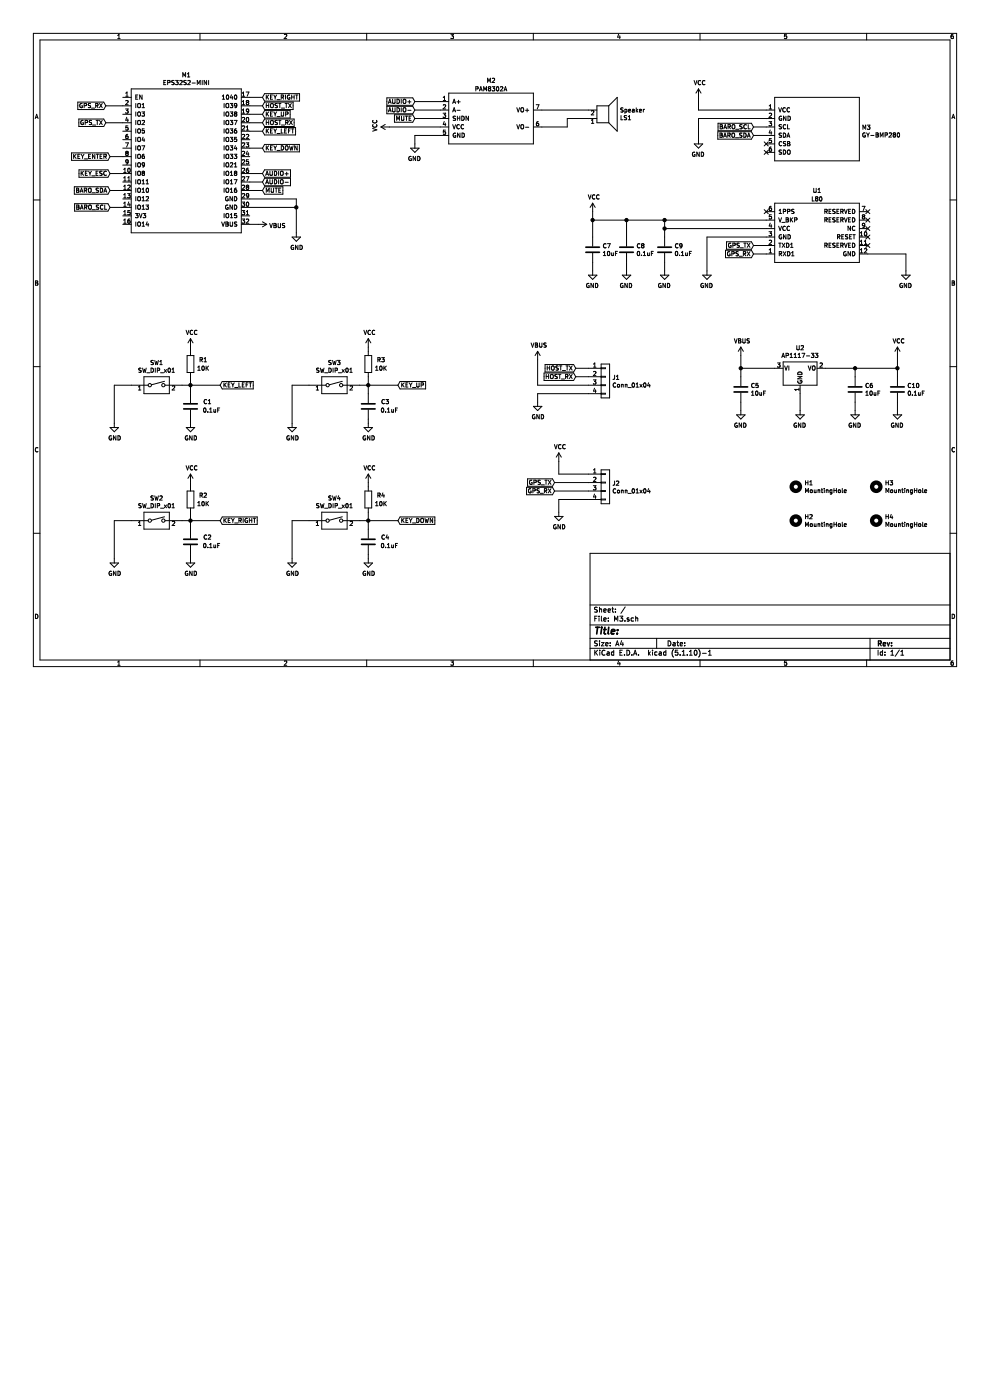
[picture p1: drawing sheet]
EESchema Schematic File Version 4
EELAYER 30 0
EELAYER END
$Descr A4 11693 8268
encoding utf-8
Sheet 1 1
Title ""
Date ""
Rev ""
Comp ""
Comment1 ""
Comment2 ""
Comment3 ""
Comment4 ""
$EndDescr
$Comp
L M3:EPS32S2-MINI M1
U 1 1
P 2200 1900
F 0 "M1" H 2200 2915 50  0000 C CNN
F 1 "EPS32S2-MINI" H 2200 2824 50  0000 C CNN
F 2 "M3:ESP32S2-MINI" H 2200 1900 50  0001 C CNN
F 3 "" H 2200 1900 50  0001 C CNN
	1    2200 1900
	1    0    0    -1  
$EndComp
$Comp
L M3:GY-BMP280 M3
U 1 1
P 9650 1550
F 0 "M3" H 10178 1596 50  0000 L CNN
F 1 "GY-BMP280" H 10178 1505 50  0000 L CNN
F 2 "M3:GY-BMP280" H 9650 1550 50  0001 C CNN
F 3 "" H 9650 1550 50  0001 C CNN
	1    9650 1550
	1    0    0    -1  
$EndComp
$Comp
L M3:L80 U1
U 1 1
P 9650 2750
F 0 "U1" H 9650 3250 50  0000 C CNN
F 1 "L80" H 9650 3150 50  0000 C CNN
F 2 "M3:L80" H 9650 2750 50  0001 C CNN
F 3 "" H 9650 2750 50  0001 C CNN
	1    9650 2750
	-1   0    0    -1  
$EndComp
$Comp
L M3:PAM8302A M2
U 1 1
P 5800 1400
F 0 "M2" H 5800 1850 50  0000 C CNN
F 1 "PAM8302A" H 5800 1750 50  0000 C CNN
F 2 "M3:PAM8302A" H 5800 1400 50  0001 C CNN
F 3 "" H 5800 1400 50  0001 C CNN
	1    5800 1400
	1    0    0    -1  
$EndComp
$Comp
L Device:Speaker LS1
U 1 1
P 7150 1400
F 0 "LS1" H 7320 1396 50  0000 L CNN
F 1 "Speaker" H 7320 1305 50  0000 L CNN
F 2 "M3:ROUND-SPEKAER" H 7150 1200 50  0001 C CNN
F 3 "~" H 7140 1350 50  0001 C CNN
	1    7150 1400
	1    0    0    1   
$EndComp
$Comp
L Switch:SW_DIP_x01 SW1
U 1 1
P 1850 4550
F 0 "SW1" H 1850 4817 50  0000 C CNN
F 1 "SW_DIP_x01" H 1850 4726 50  0000 C CNN
F 2 "Button_Switch_THT:SW_PUSH_6mm" H 1850 4550 50  0001 C CNN
F 3 "~" H 1850 4550 50  0001 C CNN
	1    1850 4550
	1    0    0    -1  
$EndComp
Wire Wire Line
	6950 4550 6350 4550
Wire Wire Line
	6350 4550 6350 4250
Wire Wire Line
	6950 4350 6800 4350
Wire Wire Line
	6350 4650 6350 4750
$Comp
L power:GND #PWR0101
U 1 1
P 6350 4750
F 0 "#PWR0101" H 6350 4500 50  0001 C CNN
F 1 "GND" H 6355 4577 50  0000 C CNN
F 2 "" H 6350 4750 50  0001 C CNN
F 3 "" H 6350 4750 50  0001 C CNN
	1    6350 4750
	1    0    0    -1  
$EndComp
$Comp
L power:VBUS #PWR0102
U 1 1
P 6350 4250
F 0 "#PWR0102" H 6350 4100 50  0001 C CNN
F 1 "VBUS" H 6365 4423 50  0000 C CNN
F 2 "" H 6350 4250 50  0001 C CNN
F 3 "" H 6350 4250 50  0001 C CNN
	1    6350 4250
	1    0    0    -1  
$EndComp
Wire Wire Line
	3500 2450 2950 2450
Wire Wire Line
	3500 2350 3500 2450
Wire Wire Line
	2950 2350 3500 2350
Wire Wire Line
	3500 2450 3500 2750
Connection ~ 3500 2450
Wire Wire Line
	2950 2650 3050 2650
$Comp
L power:VBUS #PWR0103
U 1 1
P 3050 2650
F 0 "#PWR0103" H 3050 2500 50  0001 C CNN
F 1 "VBUS" V 3065 2778 50  0000 L CNN
F 2 "" H 3050 2650 50  0001 C CNN
F 3 "" H 3050 2650 50  0001 C CNN
	1    3050 2650
	0    1    1    0   
$EndComp
$Comp
L power:GND #PWR0104
U 1 1
P 3500 2750
F 0 "#PWR0104" H 3500 2500 50  0001 C CNN
F 1 "GND" H 3505 2577 50  0000 C CNN
F 2 "" H 3500 2750 50  0001 C CNN
F 3 "" H 3500 2750 50  0001 C CNN
	1    3500 2750
	1    0    0    -1  
$EndComp
Wire Wire Line
	6400 1300 6950 1300
Wire Wire Line
	6400 1500 6700 1500
Wire Wire Line
	6700 1500 6700 1400
Wire Wire Line
	6700 1400 6950 1400
Wire Wire Line
	5200 1600 4900 1600
Wire Wire Line
	4900 1600 4900 1700
Wire Wire Line
	5200 1500 4600 1500
Wire Wire Line
	5200 1400 4900 1400
Wire Wire Line
	5200 1300 4900 1300
Wire Wire Line
	5200 1200 4900 1200
Text GLabel 4900 1200 0    50   Input ~ 0
AUDIO+
Text GLabel 4900 1300 0    50   Input ~ 0
AUDIO-
Text GLabel 4900 1400 0    50   Input ~ 0
MUTE
Wire Wire Line
	9050 2600 7850 2600
Wire Wire Line
	9050 2800 8350 2800
Wire Wire Line
	8350 2800 8350 3200
Wire Wire Line
	9050 2700 7850 2700
Wire Wire Line
	7850 2700 7850 2600
Connection ~ 7850 2600
Wire Wire Line
	9050 2900 8900 2900
Wire Wire Line
	9050 3000 8900 3000
Text GLabel 8900 2900 0    50   Input ~ 0
GPS_TX
Text GLabel 8900 3000 0    50   Input ~ 0
GPS_RX
Wire Wire Line
	10250 3000 10700 3000
Wire Wire Line
	10700 3000 10700 3200
$Comp
L power:GND #PWR0107
U 1 1
P 10700 3200
F 0 "#PWR0107" H 10700 2950 50  0001 C CNN
F 1 "GND" H 10705 3027 50  0000 C CNN
F 2 "" H 10700 3200 50  0001 C CNN
F 3 "" H 10700 3200 50  0001 C CNN
	1    10700 3200
	-1   0    0    -1  
$EndComp
$Comp
L power:GND #PWR0108
U 1 1
P 8350 3200
F 0 "#PWR0108" H 8350 2950 50  0001 C CNN
F 1 "GND" H 8355 3027 50  0000 C CNN
F 2 "" H 8350 3200 50  0001 C CNN
F 3 "" H 8350 3200 50  0001 C CNN
	1    8350 3200
	-1   0    0    -1  
$EndComp
$Comp
L Device:C C9
U 1 1
P 7850 2950
F 0 "C9" H 7965 2996 50  0000 L CNN
F 1 "0.1uF" H 7965 2905 50  0000 L CNN
F 2 "Capacitor_SMD:C_0603_1608Metric" H 7888 2800 50  0001 C CNN
F 3 "~" H 7850 2950 50  0001 C CNN
	1    7850 2950
	1    0    0    -1  
$EndComp
$Comp
L Device:C C8
U 1 1
P 7400 2950
F 0 "C8" H 7515 2996 50  0000 L CNN
F 1 "0.1uF" H 7515 2905 50  0000 L CNN
F 2 "Capacitor_SMD:C_0603_1608Metric" H 7438 2800 50  0001 C CNN
F 3 "~" H 7400 2950 50  0001 C CNN
	1    7400 2950
	1    0    0    -1  
$EndComp
$Comp
L Device:C C7
U 1 1
P 7000 2950
F 0 "C7" H 7115 2996 50  0000 L CNN
F 1 "10uF" H 7115 2905 50  0000 L CNN
F 2 "Capacitor_SMD:C_0603_1608Metric" H 7038 2800 50  0001 C CNN
F 3 "~" H 7000 2950 50  0001 C CNN
	1    7000 2950
	1    0    0    -1  
$EndComp
Wire Wire Line
	7000 2600 7000 2800
Wire Wire Line
	7000 2600 7400 2600
Wire Wire Line
	7400 2800 7400 2600
Connection ~ 7400 2600
Wire Wire Line
	7400 2600 7850 2600
Wire Wire Line
	7850 2800 7850 2700
Connection ~ 7850 2700
$Comp
L power:GND #PWR0109
U 1 1
P 7850 3200
F 0 "#PWR0109" H 7850 2950 50  0001 C CNN
F 1 "GND" H 7855 3027 50  0000 C CNN
F 2 "" H 7850 3200 50  0001 C CNN
F 3 "" H 7850 3200 50  0001 C CNN
	1    7850 3200
	-1   0    0    -1  
$EndComp
$Comp
L power:GND #PWR0110
U 1 1
P 7400 3200
F 0 "#PWR0110" H 7400 2950 50  0001 C CNN
F 1 "GND" H 7405 3027 50  0000 C CNN
F 2 "" H 7400 3200 50  0001 C CNN
F 3 "" H 7400 3200 50  0001 C CNN
	1    7400 3200
	-1   0    0    -1  
$EndComp
$Comp
L power:GND #PWR0111
U 1 1
P 7000 3200
F 0 "#PWR0111" H 7000 2950 50  0001 C CNN
F 1 "GND" H 7005 3027 50  0000 C CNN
F 2 "" H 7000 3200 50  0001 C CNN
F 3 "" H 7000 3200 50  0001 C CNN
	1    7000 3200
	-1   0    0    -1  
$EndComp
Wire Wire Line
	7000 3100 7000 3200
Wire Wire Line
	7400 3100 7400 3200
Wire Wire Line
	7850 3100 7850 3200
$Comp
L power:GND #PWR0112
U 1 1
P 4900 1700
F 0 "#PWR0112" H 4900 1450 50  0001 C CNN
F 1 "GND" H 4905 1527 50  0000 C CNN
F 2 "" H 4900 1700 50  0001 C CNN
F 3 "" H 4900 1700 50  0001 C CNN
	1    4900 1700
	-1   0    0    -1  
$EndComp
Text GLabel 6800 4350 0    50   Input ~ 0
HOST_TX
Text GLabel 6800 4450 0    50   Input ~ 0
HOST_RX
Wire Wire Line
	8250 1300 8250 1150
Wire Wire Line
	9050 1400 8250 1400
Wire Wire Line
	8250 1400 8250 1650
Wire Wire Line
	9050 1500 8900 1500
Wire Wire Line
	9050 1600 8900 1600
Text GLabel 8900 1500 0    50   Input ~ 0
BARO_SCL
Text GLabel 8900 1600 0    50   Input ~ 0
BARO_SDA
NoConn ~ 9050 1700
NoConn ~ 9050 1800
NoConn ~ 9050 2500
NoConn ~ 10250 2500
NoConn ~ 10250 2600
NoConn ~ 10250 2700
NoConn ~ 10250 2800
NoConn ~ 10250 2900
Wire Wire Line
	8250 1300 9050 1300
$Comp
L power:GND #PWR0114
U 1 1
P 8250 1650
F 0 "#PWR0114" H 8250 1400 50  0001 C CNN
F 1 "GND" H 8255 1477 50  0000 C CNN
F 2 "" H 8250 1650 50  0001 C CNN
F 3 "" H 8250 1650 50  0001 C CNN
	1    8250 1650
	-1   0    0    -1  
$EndComp
$Comp
L Device:R R1
U 1 1
P 2250 4300
F 0 "R1" H 2400 4350 50  0000 C CNN
F 1 "10K" H 2400 4250 50  0000 C CNN
F 2 "Resistor_SMD:R_0603_1608Metric" V 2180 4300 50  0001 C CNN
F 3 "~" H 2250 4300 50  0001 C CNN
	1    2250 4300
	1    0    0    -1  
$EndComp
$Comp
L Device:C C1
U 1 1
P 2250 4800
F 0 "C1" H 2050 4750 50  0000 C CNN
F 1 "0.1uF" H 2000 4850 50  0000 C CNN
F 2 "Capacitor_SMD:C_0603_1608Metric" H 2288 4650 50  0001 C CNN
F 3 "~" H 2250 4800 50  0001 C CNN
	1    2250 4800
	-1   0    0    1   
$EndComp
Wire Wire Line
	2150 4550 2250 4550
Wire Wire Line
	2250 4650 2250 4550
Connection ~ 2250 4550
Wire Wire Line
	2250 4550 2250 4450
Wire Wire Line
	1550 4550 1350 4550
Wire Wire Line
	1350 4550 1350 5000
$Comp
L power:GND #PWR0115
U 1 1
P 1350 5000
F 0 "#PWR0115" H 1350 4750 50  0001 C CNN
F 1 "GND" H 1355 4827 50  0000 C CNN
F 2 "" H 1350 5000 50  0001 C CNN
F 3 "" H 1350 5000 50  0001 C CNN
	1    1350 5000
	1    0    0    -1  
$EndComp
Wire Wire Line
	2250 4950 2250 5000
$Comp
L power:GND #PWR0116
U 1 1
P 2250 5000
F 0 "#PWR0116" H 2250 4750 50  0001 C CNN
F 1 "GND" H 2255 4827 50  0000 C CNN
F 2 "" H 2250 5000 50  0001 C CNN
F 3 "" H 2250 5000 50  0001 C CNN
	1    2250 5000
	1    0    0    -1  
$EndComp
Wire Wire Line
	2250 4150 2250 4100
$Comp
L power:VCC #PWR0117
U 1 1
P 2250 4100
F 0 "#PWR0117" H 2250 3950 50  0001 C CNN
F 1 "VCC" H 2265 4273 50  0000 C CNN
F 2 "" H 2250 4100 50  0001 C CNN
F 3 "" H 2250 4100 50  0001 C CNN
	1    2250 4100
	1    0    0    -1  
$EndComp
Wire Wire Line
	2250 4550 2600 4550
Text GLabel 2600 4550 2    50   Input ~ 0
KEY_LEFT
$Comp
L Switch:SW_DIP_x01 SW2
U 1 1
P 1850 6150
F 0 "SW2" H 1850 6417 50  0000 C CNN
F 1 "SW_DIP_x01" H 1850 6326 50  0000 C CNN
F 2 "Button_Switch_THT:SW_PUSH_6mm" H 1850 6150 50  0001 C CNN
F 3 "~" H 1850 6150 50  0001 C CNN
	1    1850 6150
	1    0    0    -1  
$EndComp
$Comp
L Device:R R2
U 1 1
P 2250 5900
F 0 "R2" H 2400 5950 50  0000 C CNN
F 1 "10K" H 2400 5850 50  0000 C CNN
F 2 "Resistor_SMD:R_0603_1608Metric" V 2180 5900 50  0001 C CNN
F 3 "~" H 2250 5900 50  0001 C CNN
	1    2250 5900
	1    0    0    -1  
$EndComp
$Comp
L Device:C C2
U 1 1
P 2250 6400
F 0 "C2" H 2050 6350 50  0000 C CNN
F 1 "0.1uF" H 2000 6450 50  0000 C CNN
F 2 "Capacitor_SMD:C_0603_1608Metric" H 2288 6250 50  0001 C CNN
F 3 "~" H 2250 6400 50  0001 C CNN
	1    2250 6400
	-1   0    0    1   
$EndComp
Wire Wire Line
	2150 6150 2250 6150
Wire Wire Line
	2250 6250 2250 6150
Connection ~ 2250 6150
Wire Wire Line
	2250 6150 2250 6050
Wire Wire Line
	1550 6150 1350 6150
Wire Wire Line
	1350 6150 1350 6600
$Comp
L power:GND #PWR0118
U 1 1
P 1350 6600
F 0 "#PWR0118" H 1350 6350 50  0001 C CNN
F 1 "GND" H 1355 6427 50  0000 C CNN
F 2 "" H 1350 6600 50  0001 C CNN
F 3 "" H 1350 6600 50  0001 C CNN
	1    1350 6600
	1    0    0    -1  
$EndComp
Wire Wire Line
	2250 6550 2250 6600
$Comp
L power:GND #PWR0119
U 1 1
P 2250 6600
F 0 "#PWR0119" H 2250 6350 50  0001 C CNN
F 1 "GND" H 2255 6427 50  0000 C CNN
F 2 "" H 2250 6600 50  0001 C CNN
F 3 "" H 2250 6600 50  0001 C CNN
	1    2250 6600
	1    0    0    -1  
$EndComp
Wire Wire Line
	2250 5750 2250 5700
$Comp
L power:VCC #PWR0120
U 1 1
P 2250 5700
F 0 "#PWR0120" H 2250 5550 50  0001 C CNN
F 1 "VCC" H 2265 5873 50  0000 C CNN
F 2 "" H 2250 5700 50  0001 C CNN
F 3 "" H 2250 5700 50  0001 C CNN
	1    2250 5700
	1    0    0    -1  
$EndComp
Wire Wire Line
	2250 6150 2600 6150
Text GLabel 2600 6150 2    50   Input ~ 0
KEY_RIGHT
$Comp
L Switch:SW_DIP_x01 SW3
U 1 1
P 3950 4550
F 0 "SW3" H 3950 4817 50  0000 C CNN
F 1 "SW_DIP_x01" H 3950 4726 50  0000 C CNN
F 2 "Button_Switch_THT:SW_PUSH_6mm" H 3950 4550 50  0001 C CNN
F 3 "~" H 3950 4550 50  0001 C CNN
	1    3950 4550
	1    0    0    -1  
$EndComp
$Comp
L Device:R R3
U 1 1
P 4350 4300
F 0 "R3" H 4500 4350 50  0000 C CNN
F 1 "10K" H 4500 4250 50  0000 C CNN
F 2 "Resistor_SMD:R_0603_1608Metric" V 4280 4300 50  0001 C CNN
F 3 "~" H 4350 4300 50  0001 C CNN
	1    4350 4300
	1    0    0    -1  
$EndComp
$Comp
L Device:C C3
U 1 1
P 4350 4800
F 0 "C3" H 4150 4750 50  0000 C CNN
F 1 "0.1uF" H 4100 4850 50  0000 C CNN
F 2 "Capacitor_SMD:C_0603_1608Metric" H 4388 4650 50  0001 C CNN
F 3 "~" H 4350 4800 50  0001 C CNN
	1    4350 4800
	-1   0    0    1   
$EndComp
Wire Wire Line
	4250 4550 4350 4550
Wire Wire Line
	4350 4650 4350 4550
Connection ~ 4350 4550
Wire Wire Line
	4350 4550 4350 4450
Wire Wire Line
	3650 4550 3450 4550
Wire Wire Line
	3450 4550 3450 5000
$Comp
L power:GND #PWR0121
U 1 1
P 3450 5000
F 0 "#PWR0121" H 3450 4750 50  0001 C CNN
F 1 "GND" H 3455 4827 50  0000 C CNN
F 2 "" H 3450 5000 50  0001 C CNN
F 3 "" H 3450 5000 50  0001 C CNN
	1    3450 5000
	1    0    0    -1  
$EndComp
Wire Wire Line
	4350 4950 4350 5000
$Comp
L power:GND #PWR0122
U 1 1
P 4350 5000
F 0 "#PWR0122" H 4350 4750 50  0001 C CNN
F 1 "GND" H 4355 4827 50  0000 C CNN
F 2 "" H 4350 5000 50  0001 C CNN
F 3 "" H 4350 5000 50  0001 C CNN
	1    4350 5000
	1    0    0    -1  
$EndComp
Wire Wire Line
	4350 4150 4350 4100
$Comp
L power:VCC #PWR0123
U 1 1
P 4350 4100
F 0 "#PWR0123" H 4350 3950 50  0001 C CNN
F 1 "VCC" H 4365 4273 50  0000 C CNN
F 2 "" H 4350 4100 50  0001 C CNN
F 3 "" H 4350 4100 50  0001 C CNN
	1    4350 4100
	1    0    0    -1  
$EndComp
Wire Wire Line
	4350 4550 4700 4550
Text GLabel 4700 4550 2    50   Input ~ 0
KEY_UP
$Comp
L Switch:SW_DIP_x01 SW4
U 1 1
P 3950 6150
F 0 "SW4" H 3950 6417 50  0000 C CNN
F 1 "SW_DIP_x01" H 3950 6326 50  0000 C CNN
F 2 "Button_Switch_THT:SW_PUSH_6mm" H 3950 6150 50  0001 C CNN
F 3 "~" H 3950 6150 50  0001 C CNN
	1    3950 6150
	1    0    0    -1  
$EndComp
$Comp
L Device:R R4
U 1 1
P 4350 5900
F 0 "R4" H 4500 5950 50  0000 C CNN
F 1 "10K" H 4500 5850 50  0000 C CNN
F 2 "Resistor_SMD:R_0603_1608Metric" V 4280 5900 50  0001 C CNN
F 3 "~" H 4350 5900 50  0001 C CNN
	1    4350 5900
	1    0    0    -1  
$EndComp
$Comp
L Device:C C4
U 1 1
P 4350 6400
F 0 "C4" H 4150 6350 50  0000 C CNN
F 1 "0.1uF" H 4100 6450 50  0000 C CNN
F 2 "Capacitor_SMD:C_0603_1608Metric" H 4388 6250 50  0001 C CNN
F 3 "~" H 4350 6400 50  0001 C CNN
	1    4350 6400
	-1   0    0    1   
$EndComp
Wire Wire Line
	4250 6150 4350 6150
Wire Wire Line
	4350 6250 4350 6150
Connection ~ 4350 6150
Wire Wire Line
	4350 6150 4350 6050
Wire Wire Line
	3650 6150 3450 6150
Wire Wire Line
	3450 6150 3450 6600
$Comp
L power:GND #PWR0124
U 1 1
P 3450 6600
F 0 "#PWR0124" H 3450 6350 50  0001 C CNN
F 1 "GND" H 3455 6427 50  0000 C CNN
F 2 "" H 3450 6600 50  0001 C CNN
F 3 "" H 3450 6600 50  0001 C CNN
	1    3450 6600
	1    0    0    -1  
$EndComp
Wire Wire Line
	4350 6550 4350 6600
$Comp
L power:GND #PWR0125
U 1 1
P 4350 6600
F 0 "#PWR0125" H 4350 6350 50  0001 C CNN
F 1 "GND" H 4355 6427 50  0000 C CNN
F 2 "" H 4350 6600 50  0001 C CNN
F 3 "" H 4350 6600 50  0001 C CNN
	1    4350 6600
	1    0    0    -1  
$EndComp
Wire Wire Line
	4350 5750 4350 5700
$Comp
L power:VCC #PWR0126
U 1 1
P 4350 5700
F 0 "#PWR0126" H 4350 5550 50  0001 C CNN
F 1 "VCC" H 4365 5873 50  0000 C CNN
F 2 "" H 4350 5700 50  0001 C CNN
F 3 "" H 4350 5700 50  0001 C CNN
	1    4350 5700
	1    0    0    -1  
$EndComp
Wire Wire Line
	4350 6150 4700 6150
Text GLabel 4700 6150 2    50   Input ~ 0
KEY_DOWN
Text GLabel 3100 1450 2    50   Input ~ 0
HOST_RX
Text GLabel 3100 1250 2    50   Input ~ 0
HOST_TX
Wire Wire Line
	2950 2150 3100 2150
Text GLabel 1250 1250 0    50   Input ~ 0
GPS_RX
Text GLabel 1250 1450 0    50   Input ~ 0
GPS_TX
Wire Wire Line
	2950 2050 3100 2050
Text GLabel 3100 2150 2    50   Input ~ 0
AUDIO-
Text GLabel 3100 2050 2    50   Input ~ 0
AUDIO+
Text GLabel 3100 2250 2    50   Input ~ 0
MUTE
Wire Wire Line
	2950 1450 3100 1450
Wire Wire Line
	2950 1250 3100 1250
Wire Wire Line
	2950 2250 3100 2250
Wire Wire Line
	2950 1150 3100 1150
Wire Wire Line
	2950 1350 3100 1350
Wire Wire Line
	2950 1550 3100 1550
Wire Wire Line
	2950 1750 3100 1750
Text GLabel 3100 1150 2    50   Input ~ 0
KEY_RIGHT
Text GLabel 3100 1350 2    50   Input ~ 0
KEY_UP
Text GLabel 3100 1550 2    50   Input ~ 0
KEY_LEFT
Text GLabel 3100 1750 2    50   Input ~ 0
KEY_DOWN
Wire Wire Line
	1450 1850 1300 1850
Wire Wire Line
	1450 2050 1300 2050
Text GLabel 1300 1850 0    50   Input ~ 0
KEY_ENTER
Text GLabel 1300 2050 0    50   Input ~ 0
KEY_ESC
$Comp
L Mechanical:MountingHole H1
U 1 1
P 9400 5750
F 0 "H1" H 9500 5796 50  0000 L CNN
F 1 "MountingHole" H 9500 5705 50  0000 L CNN
F 2 "M3:M3_HOLE" H 9400 5750 50  0001 C CNN
F 3 "~" H 9400 5750 50  0001 C CNN
	1    9400 5750
	1    0    0    -1  
$EndComp
$Comp
L Mechanical:MountingHole H3
U 1 1
P 10350 5750
F 0 "H3" H 10450 5796 50  0000 L CNN
F 1 "MountingHole" H 10450 5705 50  0000 L CNN
F 2 "M3:M3_HOLE" H 10350 5750 50  0001 C CNN
F 3 "~" H 10350 5750 50  0001 C CNN
	1    10350 5750
	1    0    0    -1  
$EndComp
$Comp
L Mechanical:MountingHole H2
U 1 1
P 9400 6150
F 0 "H2" H 9500 6196 50  0000 L CNN
F 1 "MountingHole" H 9500 6105 50  0000 L CNN
F 2 "M3:M3_HOLE" H 9400 6150 50  0001 C CNN
F 3 "~" H 9400 6150 50  0001 C CNN
	1    9400 6150
	1    0    0    -1  
$EndComp
$Comp
L Mechanical:MountingHole H4
U 1 1
P 10350 6150
F 0 "H4" H 10450 6196 50  0000 L CNN
F 1 "MountingHole" H 10450 6105 50  0000 L CNN
F 2 "M3:M3_HOLE" H 10350 6150 50  0001 C CNN
F 3 "~" H 10350 6150 50  0001 C CNN
	1    10350 6150
	1    0    0    -1  
$EndComp
$Comp
L Connector_Generic:Conn_01x04 J1
U 1 1
P 7150 4450
F 0 "J1" H 7230 4442 50  0000 L CNN
F 1 "Conn_01x04" H 7230 4351 50  0000 L CNN
F 2 "Connector_Molex:Molex_KK-254_AE-6410-04A_1x04_P2.54mm_Vertical" H 7150 4450 50  0001 C CNN
F 3 "~" H 7150 4450 50  0001 C CNN
	1    7150 4450
	1    0    0    -1  
$EndComp
Wire Wire Line
	6950 4450 6800 4450
Wire Wire Line
	6350 4650 6950 4650
Wire Wire Line
	1450 2250 1300 2250
Wire Wire Line
	1450 2450 1300 2450
Text GLabel 1300 2250 0    50   Input ~ 0
BARO_SDA
Text GLabel 1300 2450 0    50   Input ~ 0
BARO_SCL
Wire Wire Line
	1250 1250 1450 1250
Wire Wire Line
	1450 1450 1250 1450
Wire Wire Line
	7000 2600 7000 2500
Connection ~ 7000 2600
$Comp
L Regulator_Linear:AP1117-33 U2
U 1 1
P 9450 4350
F 0 "U2" H 9450 4592 50  0000 C CNN
F 1 "AP1117-33" H 9450 4501 50  0000 C CNN
F 2 "Package_TO_SOT_SMD:SOT-223-3_TabPin2" H 9450 4550 50  0001 C CNN
F 3 "http://www.diodes.com/datasheets/AP1117.pdf" H 9550 4100 50  0001 C CNN
	1    9450 4350
	1    0    0    -1  
$EndComp
$Comp
L Device:C C5
U 1 1
P 8750 4600
F 0 "C5" H 8865 4646 50  0000 L CNN
F 1 "10uF" H 8865 4555 50  0000 L CNN
F 2 "Capacitor_SMD:C_0603_1608Metric" H 8788 4450 50  0001 C CNN
F 3 "~" H 8750 4600 50  0001 C CNN
	1    8750 4600
	1    0    0    -1  
$EndComp
$Comp
L Device:C C6
U 1 1
P 10100 4600
F 0 "C6" H 10215 4646 50  0000 L CNN
F 1 "10uF" H 10215 4555 50  0000 L CNN
F 2 "Capacitor_SMD:C_0603_1608Metric" H 10138 4450 50  0001 C CNN
F 3 "~" H 10100 4600 50  0001 C CNN
	1    10100 4600
	1    0    0    -1  
$EndComp
$Comp
L Device:C C10
U 1 1
P 10600 4600
F 0 "C10" H 10715 4646 50  0000 L CNN
F 1 "0.1uF" H 10715 4555 50  0000 L CNN
F 2 "Capacitor_SMD:C_0603_1608Metric" H 10638 4450 50  0001 C CNN
F 3 "~" H 10600 4600 50  0001 C CNN
	1    10600 4600
	1    0    0    -1  
$EndComp
Wire Wire Line
	9150 4350 8750 4350
Wire Wire Line
	8750 4350 8750 4200
Wire Wire Line
	8750 4450 8750 4350
Connection ~ 8750 4350
Wire Wire Line
	9750 4350 10100 4350
Wire Wire Line
	10100 4350 10100 4450
Wire Wire Line
	10100 4350 10600 4350
Wire Wire Line
	10600 4350 10600 4450
Connection ~ 10100 4350
Wire Wire Line
	8750 4750 8750 4850
Wire Wire Line
	9450 4650 9450 4850
Wire Wire Line
	10100 4750 10100 4850
Wire Wire Line
	10600 4750 10600 4850
Wire Wire Line
	10600 4350 10600 4200
Connection ~ 10600 4350
$Comp
L power:GND #PWR0106
U 1 1
P 8750 4850
F 0 "#PWR0106" H 8750 4600 50  0001 C CNN
F 1 "GND" H 8755 4677 50  0000 C CNN
F 2 "" H 8750 4850 50  0001 C CNN
F 3 "" H 8750 4850 50  0001 C CNN
	1    8750 4850
	-1   0    0    -1  
$EndComp
$Comp
L power:GND #PWR0127
U 1 1
P 9450 4850
F 0 "#PWR0127" H 9450 4600 50  0001 C CNN
F 1 "GND" H 9455 4677 50  0000 C CNN
F 2 "" H 9450 4850 50  0001 C CNN
F 3 "" H 9450 4850 50  0001 C CNN
	1    9450 4850
	-1   0    0    -1  
$EndComp
$Comp
L power:GND #PWR0128
U 1 1
P 10100 4850
F 0 "#PWR0128" H 10100 4600 50  0001 C CNN
F 1 "GND" H 10105 4677 50  0000 C CNN
F 2 "" H 10100 4850 50  0001 C CNN
F 3 "" H 10100 4850 50  0001 C CNN
	1    10100 4850
	-1   0    0    -1  
$EndComp
$Comp
L power:GND #PWR0129
U 1 1
P 10600 4850
F 0 "#PWR0129" H 10600 4600 50  0001 C CNN
F 1 "GND" H 10605 4677 50  0000 C CNN
F 2 "" H 10600 4850 50  0001 C CNN
F 3 "" H 10600 4850 50  0001 C CNN
	1    10600 4850
	-1   0    0    -1  
$EndComp
$Comp
L power:VBUS #PWR0130
U 1 1
P 8750 4200
F 0 "#PWR0130" H 8750 4050 50  0001 C CNN
F 1 "VBUS" H 8765 4373 50  0000 C CNN
F 2 "" H 8750 4200 50  0001 C CNN
F 3 "" H 8750 4200 50  0001 C CNN
	1    8750 4200
	1    0    0    -1  
$EndComp
$Comp
L power:VCC #PWR0131
U 1 1
P 7000 2500
F 0 "#PWR0131" H 7000 2350 50  0001 C CNN
F 1 "VCC" H 7015 2673 50  0000 C CNN
F 2 "" H 7000 2500 50  0001 C CNN
F 3 "" H 7000 2500 50  0001 C CNN
	1    7000 2500
	1    0    0    -1  
$EndComp
$Comp
L power:VCC #PWR0113
U 1 1
P 8250 1150
F 0 "#PWR0113" H 8250 1000 50  0001 C CNN
F 1 "VCC" H 8265 1323 50  0000 C CNN
F 2 "" H 8250 1150 50  0001 C CNN
F 3 "" H 8250 1150 50  0001 C CNN
	1    8250 1150
	1    0    0    -1  
$EndComp
$Comp
L power:VCC #PWR0132
U 1 1
P 10600 4200
F 0 "#PWR0132" H 10600 4050 50  0001 C CNN
F 1 "VCC" H 10615 4373 50  0000 C CNN
F 2 "" H 10600 4200 50  0001 C CNN
F 3 "" H 10600 4200 50  0001 C CNN
	1    10600 4200
	1    0    0    -1  
$EndComp
$Comp
L power:VCC #PWR0105
U 1 1
P 4600 1500
F 0 "#PWR0105" H 4600 1350 50  0001 C CNN
F 1 "VCC" H 4615 1673 50  0000 C CNN
F 2 "" H 4600 1500 50  0001 C CNN
F 3 "" H 4600 1500 50  0001 C CNN
	1    4600 1500
	0    -1   -1   0   
$EndComp
$Comp
L Connector_Generic:Conn_01x04 J2
U 1 1
P 7150 5700
F 0 "J2" H 7230 5692 50  0000 L CNN
F 1 "Conn_01x04" H 7230 5601 50  0000 L CNN
F 2 "Connector_Molex:Molex_KK-254_AE-6410-04A_1x04_P2.54mm_Vertical" H 7150 5700 50  0001 C CNN
F 3 "~" H 7150 5700 50  0001 C CNN
	1    7150 5700
	1    0    0    -1  
$EndComp
Wire Wire Line
	6600 5600 6600 5450
Wire Wire Line
	6600 5600 6950 5600
Wire Wire Line
	6950 5900 6600 5900
Wire Wire Line
	6600 5900 6600 6050
$Comp
L power:GND #PWR0133
U 1 1
P 6600 6050
F 0 "#PWR0133" H 6600 5800 50  0001 C CNN
F 1 "GND" H 6605 5877 50  0000 C CNN
F 2 "" H 6600 6050 50  0001 C CNN
F 3 "" H 6600 6050 50  0001 C CNN
	1    6600 6050
	1    0    0    -1  
$EndComp
$Comp
L power:VCC #PWR0134
U 1 1
P 6600 5450
F 0 "#PWR0134" H 6600 5300 50  0001 C CNN
F 1 "VCC" H 6615 5623 50  0000 C CNN
F 2 "" H 6600 5450 50  0001 C CNN
F 3 "" H 6600 5450 50  0001 C CNN
	1    6600 5450
	1    0    0    -1  
$EndComp
Wire Wire Line
	6950 5700 6550 5700
Wire Wire Line
	6950 5800 6550 5800
Text GLabel 6550 5700 0    50   Input ~ 0
GPS_TX
Text GLabel 6550 5800 0    50   Input ~ 0
GPS_RX
$EndSCHEMATC
